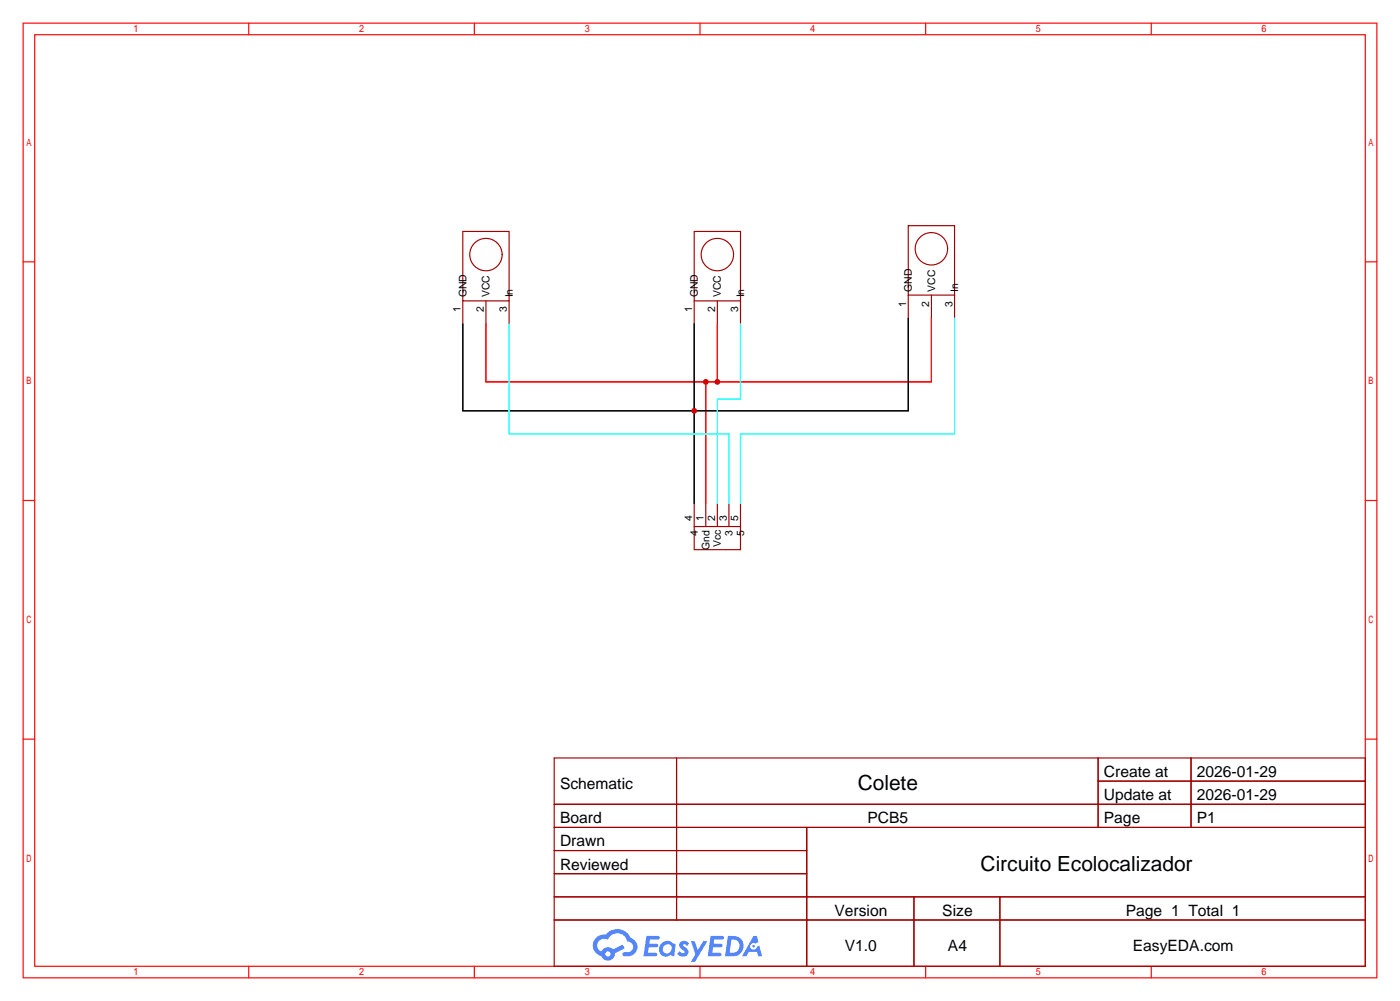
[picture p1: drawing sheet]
<svg xmlns="http://www.w3.org/2000/svg" width="307mm" height="220mm" viewBox="0 0 307 220" stroke-linecap="round" stroke-linejoin="round" font-family="sans-serif">
<g fill="none" stroke="#f00" stroke-width=".25">
<path d="M5.1 5.1h297.2v209.5h-297.2zM7.6 7.6h292.1v204.5h-292.1zM54.6 5.1v2.5M104.1 5.1v2.5M153.7 5.1v2.5M203.2 5.1v2.5M252.7 5.1v2.5M5.1 57.5h2.5M299.7 57.5h2.6M5.1 109.9h2.5M299.7 109.9h2.6M5.1 162.2h2.5"/>
<path d="M299.7 162.2h2.6M54.6 212.1v2.5M104.1 212.1v2.5M153.7 212.1v2.5M203.2 212.1v2.5M252.7 212.1v2.5"/>
</g>
<g fill="none" stroke="#a10000" stroke-width=".25">
<path d="M121.7 166.4h178v45.7h-178zM121.7 176.5h178M148.5 166.4v35.5M241.1 166.4v15.2M241.1 171.4h58.6M261.5 166.4v15.2M121.7 181.6h178M121.7 186.7h55.4M121.7 196.8h178M121.7 191.8h55.4M177.1 181.6v30.5M200.6 196.8v15.3"/>
<path d="M219.5 196.8v15.3M121.7 201.9h178"/>
</g>
<g fill="#5487ff">
<path d="M149.4 206.8a1.3 1.3 0 0 1 1.8 .3l-.4 .6a.54 .54 0 0 0-.9-.3l.2 .3a1.28 1.28 0 0 1 .7 2 1.53 1.53 0 0 1-2.1-.3l.5-.6 .8 .4a.31 .31 0 0 0 .3-.2 .31 .31 0 0 0-.3-.4 1.12 1.12 0 0 1-.6-1.8z"/>
<path d="M151.7 206.6h.8l.7 2 1.2-2h.9l-2.7 4.5h-.9l1-1.6z"/>
<path d="M141.9 205.4h2.3a.46 .46 0 0 1 .5 .1 .46 .46 0 0 1 .1 .5l-.4 .2h-1.7l-.2 .9h1.7a.4 .4 0 0 1 .3 .5 .4 .4 0 0 1-.4 .3h-1.7l-.1 1.2h1.3a.46 .46 0 0 1 .5 .1 .46 .46 0 0 1 .1 .5l-.3 .2h-2.6z"/>
<path d="M156 205.4h2.3a.47 .47 0 0 1 .5 .1 .47 .47 0 0 1 .1 .5l-.4 .2h-1.7l-.1 .9h1.6a.4 .4 0 0 1 .3 .5 .4 .4 0 0 1-.4 .3h-1.7l-.1 1.2h1.3a.46 .46 0 0 1 .5 .1 .46 .46 0 0 1 .2 .5l-.4 .2h-2.6z"/>
<path d="M165.4 205.4h.7l.4 1.4-.6 .3a.75 .75 0 0 0-1.2 .3 .75 .75 0 0 0 .5 1.1 .75 .75 0 0 0 1-.7l.5-.3 .6 2.4h-.8l-.3-1h-1.8l-.6 1h-.9z"/>
<path d="M159.8 205.4l-.6 4.5h1.4a2.27 2.27 0 0 0 2.6-2.3 2.27 2.27 0 0 0-2.7-2.2zM160.6 206.2a1.5 1.5 0 0 1 1.8 1.5 1.5 1.5 0 0 1-2 1.4h-.2z"/>
<path d="M145.2 207.1a1.6 1.6 0 0 0-.3 2.2 1.6 1.6 0 0 0 2.3 .2l.8 .4 .3-2.5-.2-.2-.4-.1a1.58 1.58 0 0 0-2.5 0zM145.8 207.6a.98 .98 0 0 1 1.6 .4 .98 .98 0 0 1-1 1.3 .94 .94 0 0 1-.9-.7 .94 .94 0 0 1 .3-1z"/>
<path d="M130.9 205.8a2.37 2.37 0 0 0 1.1 4 1.54 1.54 0 0 0 1.8 1 1.54 1.54 0 0 0 1.2-1.6l2.2-1.1-.5-.7-2.1 1a1.57 1.57 0 0 0-2.6 .5 1.5 1.5 0 0 1-.7-2.1 1.5 1.5 0 0 1 2.2-.5 2.23 2.23 0 0 1 2.2-1.5 2.23 2.23 0 0 1 2 1.9 1.16 1.16 0 0 1 1.3 1.1 1.16 1.16 0 0 1-1.1 1.2h-.7a.47 .47 0 0 0-.6 .4 .47 .47 0 0 0 .5 .5 2.17 2.17 0 0 0 2.5-.9 2.17 2.17 0 0 0-.4-2.7l-.8-.4a3.2 3.2 0 0 0-5.4-.8l-1.1 .1zM132.9 209.4a.6 .6 0 0 1 1.2 0 .6 .6 0 0 1-1.2 0z"/>
<circle cx="165.4" cy="207.7" r=".28"/>
</g>
<g fill="none" stroke="#a10000" stroke-width=".25">
<path d="M101.6 50.8h10.2v15.2h-10.2zM152.4 50.8h10.2v15.2h-10.2zM199.4 49.5h10.1v15.3h-10.1zM101.6 66v5.1M106.7 66v5.1M111.8 66v5.1M152.4 66v5.1M157.5 66v5.1M162.6 66v5.1M199.4 64.8v5M204.5 64.8v5M209.5 64.8v5"/>
<path d="M152.4 115.6h10.2v5h-10.2zM152.4 110.5v5.1M154.9 110.5v5.1M157.5 110.5v5.1M160 110.5v5.1M162.6 110.5v5.1"/>
<circle cx="106.7" cy="55.9" r="3.6"/>
<circle cx="157.5" cy="55.9" r="3.6"/>
<circle cx="204.5" cy="54.6" r="3.6"/>
</g>
<path d="M157.5 71.1v12.7M204.5 69.8v14h-97.8v-12.7M154.9 83.8v26.7" fill="none" stroke="#f00" stroke-width=".25"/>
<path d="M152.4 71.1v39.4M199.4 69.8v20.4h-97.8v-19.1" fill="none" stroke="#000" stroke-width=".25"/>
<path d="M111.8 71.1v24.1h48.2v15.3M162.6 71.1v16.5h-5.1v22.9M209.5 69.8v25.4h-46.9v15.3" fill="none" stroke="#3ff" stroke-width=".25"/>
<g fill="#c00">
<circle cx="157.5" cy="83.8" r=".63"/>
<circle cx="154.9" cy="83.8" r=".63"/>
<circle cx="152.4" cy="90.2" r=".63"/>
</g>
<g font-size="4.6">
<text x="188.3" y="173.4">Colete</text>
<text x="215.3" y="191.2">Circuito Ecolocalizador</text>
</g>
<g font-size="3.4">
<text x="122.9" y="173.1">Schematic</text>
<text x="242.3" y="170.5">Create at</text>
<text x="262.7" y="170.5">2026-01-29</text>
<text x="242.3" y="175.6">Update at</text>
<text x="262.7" y="175.6">2026-01-29</text>
<text x="122.9" y="180.7">Board</text>
<text x="122.9" y="185.8">Drawn</text>
<text x="190.4" y="180.7">PCB5</text>
<text x="242.3" y="180.7">Page</text>
<text x="262.7" y="180.7">P1</text>
<text x="122.9" y="190.9">Reviewed</text>
<text x="183.2" y="201">Version</text>
<text x="206.9" y="201">Size</text>
<text x="247.2" y="201">Page 1 Total 1</text>
<text x="185.5" y="208.6">V1.0</text>
<text x="208.1" y="208.6">A4</text>
<text x="248.7" y="208.6">EasyEDA.com</text>
</g>
<g font-size="2.3">
<text x="102.4" y="65.3" transform="rotate(-90 102.4 65.3)">GND</text>
<text x="107.5" y="65.3" transform="rotate(-90 107.5 65.3)">VCC</text>
<text x="112.6" y="65.3" transform="rotate(-90 112.6 65.3)">In</text>
<text x="153.2" y="65.3" transform="rotate(-90 153.2 65.3)">GND</text>
<text x="158.3" y="65.3" transform="rotate(-90 158.3 65.3)">VCC</text>
<text x="163.4" y="65.3" transform="rotate(-90 163.4 65.3)">In</text>
<text x="200.2" y="64" transform="rotate(-90 200.2 64)">GND</text>
<text x="205.3" y="64" transform="rotate(-90 205.3 64)">VCC</text>
<text x="210.3" y="64" transform="rotate(-90 210.3 64)">In</text>
<text x="101.1" y="68.6" transform="rotate(-90 101.1 68.6)">1</text>
<text x="106.2" y="68.6" transform="rotate(-90 106.2 68.6)">2</text>
<text x="111.3" y="68.6" transform="rotate(-90 111.3 68.6)">3</text>
<text x="151.9" y="68.6" transform="rotate(-90 151.9 68.6)">1</text>
<text x="157" y="68.6" transform="rotate(-90 157 68.6)">2</text>
<text x="162.1" y="68.6" transform="rotate(-90 162.1 68.6)">3</text>
<text x="198.9" y="67.3" transform="rotate(-90 198.9 67.3)">1</text>
<text x="204" y="67.3" transform="rotate(-90 204 67.3)">2</text>
<text x="209.1" y="67.3" transform="rotate(-90 209.1 67.3)">3</text>
<text x="151.9" y="114.3" transform="rotate(-90 151.9 114.3)">4</text>
<text x="153.2" y="117.6" transform="rotate(-90 153.2 117.6)">4</text>
<text x="154.5" y="114.3" transform="rotate(-90 154.5 114.3)">1</text>
<text x="157" y="114.3" transform="rotate(-90 157 114.3)">2</text>
<text x="159.5" y="114.3" transform="rotate(-90 159.5 114.3)">3</text>
<text x="160.8" y="117.6" transform="rotate(-90 160.8 117.6)">3</text>
<text x="162.1" y="114.3" transform="rotate(-90 162.1 114.3)">5</text>
<text x="163.4" y="117.6" transform="rotate(-90 163.4 117.6)">5</text>
<text x="155.7" y="120.7" transform="rotate(-90 155.7 120.7)">Gnd</text>
<text x="158.3" y="120.1" transform="rotate(-90 158.3 120.1)">Vcc</text>
</g>
</svg>
